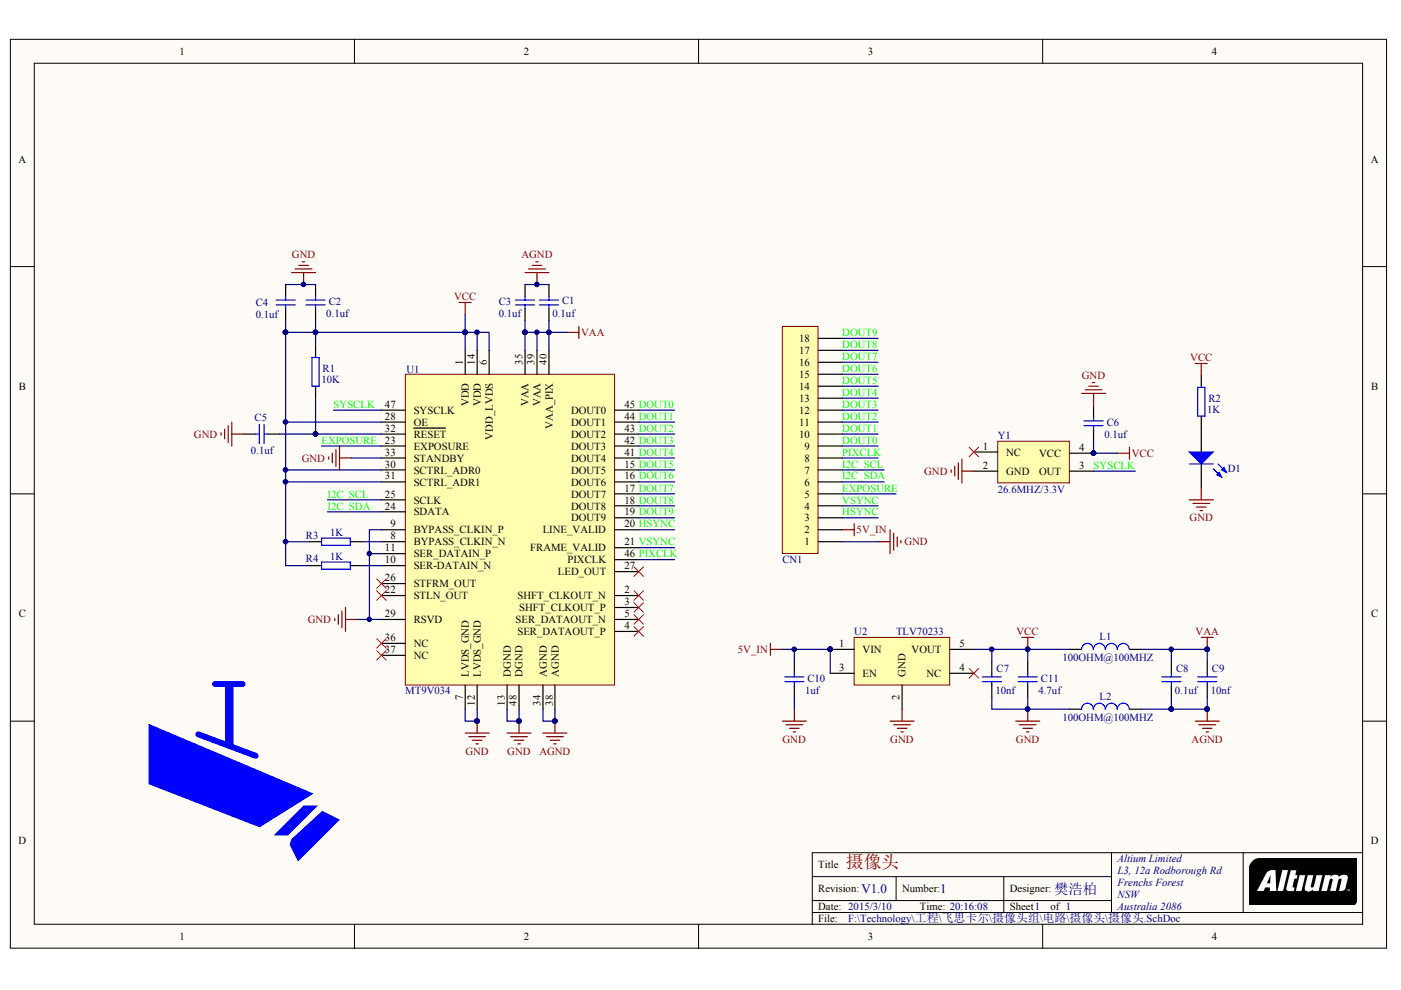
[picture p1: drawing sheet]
# Altium schematic sheet 摄像头.SchDoc: 摄像头
size A4; Organization: Altium Limited; Address1: L3, 12a Rodborough Rd; Address2: Frenchs Forest; Address3: NSW; Address4: Australia 2086; DocumentNumber: 1; Revision: V1.0; SheetNumber: 1; SheetTotal: 1; Designer: 樊浩柏

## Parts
C1  0.1uf  [CAP-0402]
C2  0.1uf  [CAP-0402]
C3  0.1uf  [CAP-0402]
C4  0.1uf  [CAP-0402]
C5  0.1uf  [CAP-0402]
C6  0.1uf  [CAP-0402]
C7  10nf  [CAP-0402]
C8  0.1uf  [CAP-0402]
C9  10nf  [CAP-0402]
C10  1uf  [CAP-0402]
C11  4.7uf  [CAP-0402]
Camera  Camera  [Camera]  (value not drawn)
CN1  CON-18X1  [HEADER-FPC-ZIF-SMD-Horizontal-0.5-18]  (value not drawn)
D1  LED  [LED-BLU-0603]  (value not drawn)
L1  100OHM@100MHZ  [Chip Inductor-0402_100505]
L2  100OHM@100MHZ  [Chip Inductor-0402_100505]
R1  10K  [RES-0402]
R2  1K  [RES-0402]
R3  1K  [RES-0402]
R4  1K  [RES-0402]
U1  MT9V034  [CLCC-48-11.43X11.43]
U2  TLV70233  [SOT-23-5]
Y1  26.6MHZ/3.3V  [XTAL-OSC-3225]

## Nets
5V_IN: C10.1 CN1.2 U2.1(VIN) U2.3(EN)
AGND: C1.1 C3.2 C8.2 C9.2 L2.2 U1.34(AGND) U1.38(AGND)
GND: C2.1 C4.1 C5.1 C6.1 C7.2 C10.2 C11.2 CN1.1 D1.K L2.1 U1.7(LVDS_GND) U1.9(BYPASS_CLKIN_P) U1.11(SER_DATAIN_P) U1.12(LVDS_GND) U1.13(DGND) U1.29(RSVD) U1.33(STANDBY) U1.48(DGND) U2.2(GND) Y1.2(GND)
VAA: C1.2 C3.1 C8.1 C9.1 L1.2 U1.35(VAA) U1.39(VAA) U1.40(VAA_PIX)
VCC: C2.2 C4.2 C6.2 C7.1 C11.1 L1.1 R1.2 R2.2 R3.1 R4.1 U1.1(VDD) U1.6(VDD_LVDS) U1.14(VDD) U1.28(OE) U1.30(SCTRL_ADR0) U1.31(SCTRL_ADR1) U2.5(VOUT) Y1.4(VCC)
DOUT0: CN1.9 U1.45(DOUT0)
DOUT1: CN1.10 U1.44(DOUT1)
DOUT2: CN1.11 U1.43(DOUT2)
DOUT3: CN1.12 U1.42(DOUT3)
DOUT4: CN1.13 U1.41(DOUT4)
DOUT5: CN1.14 U1.15(DOUT5)
DOUT6: CN1.15 U1.16(DOUT6)
DOUT7: CN1.16 U1.17(DOUT7)
DOUT8: CN1.17 U1.18(DOUT8)
DOUT9: CN1.18 U1.19(DOUT9)
EXPOSURE: CN1.5 U1.23(EXPOSURE)
HSYNC: CN1.3 U1.20(LINE_VALID)
I2C_SCL: CN1.7 U1.25(SCLK)
I2C_SDA: CN1.6 U1.24(SDATA)
PIXCLK: CN1.8 U1.46(PIXCLK)
SYSCLK: U1.47(SYSCLK) Y1.3(OUT)
VSYNC: CN1.4 U1.21(FRAME_VALID)
NetC5_2: C5.2 R1.1 U1.32(~{RESET})
NetD1_A: D1.A R2.1
NetR3_2: R3.2 U1.8(BYPASS_CLKIN_N)
NetR4_2: R4.2 U1.10(SER-DATAIN_N)

Not connected (* = marked no-connect by the designer): U1 2(SHFT_CLKOUT_N)* 3(SHFT_CLKOUT_P)* 4(SER_DATAOUT_P)* 5(SER_DATAOUT_N)* 22(STLN_OUT)* 26(STFRM_OUT)* 27(LED_OUT)* 36(NC)* 37(NC)*; U2 4(NC)*; Y1 1(NC)*

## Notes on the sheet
- Title
- Revision:
- Date:
- Number:
- Time:
- Designer:
- Sheet
- of
- File:
